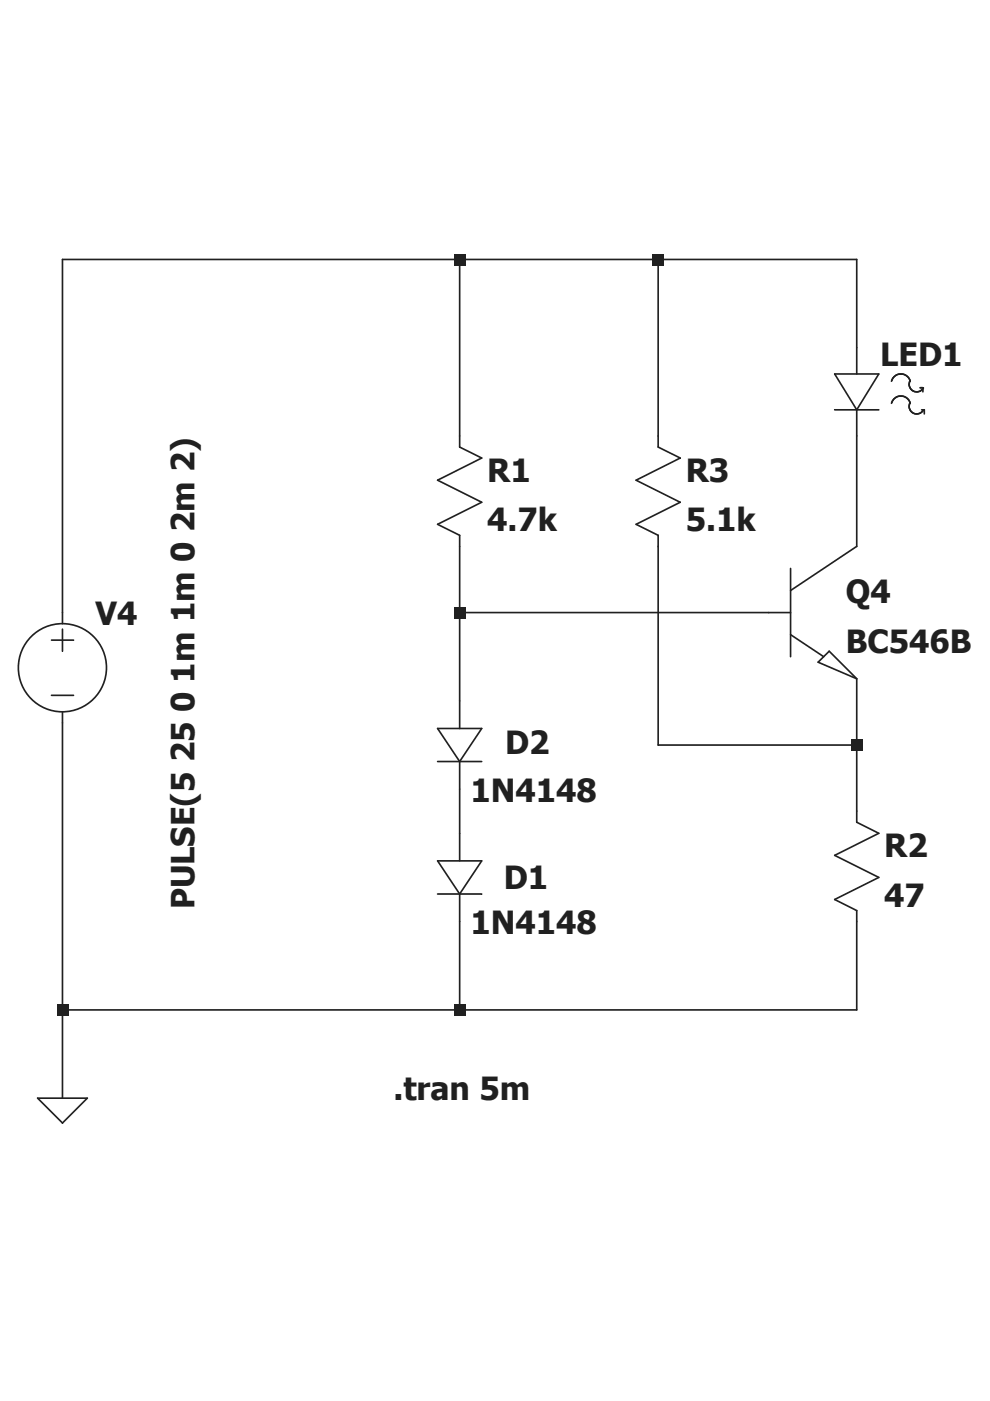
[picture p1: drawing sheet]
Version 4
SHEET 1 1400 1100
WIRE 320 432 32 432
WIRE 464 432 320 432
WIRE 608 432 464 432
WIRE 608 496 608 432
WIRE 320 560 320 432
WIRE 464 560 464 432
WIRE 608 640 608 560
WIRE 32 688 32 432
WIRE 320 688 320 640
WIRE 544 688 320 688
WIRE 320 752 320 688
WIRE 464 784 464 640
WIRE 608 784 608 736
WIRE 608 784 464 784
WIRE 608 832 608 784
WIRE 320 848 320 816
WIRE 32 976 32 768
WIRE 320 976 320 912
WIRE 320 976 32 976
WIRE 608 976 608 912
WIRE 608 976 320 976
WIRE 32 1040 32 976
FLAG 32 1040 0
SYMBOL voltage 32 672 R0
WINDOW 123 0 0 Left 0
WINDOW 39 0 0 Left 0
WINDOW 3 87 -111 VRight 2
SYMATTR Value PULSE(5 25 0 1m 1m 0 2m 2)
SYMATTR InstName V4
SYMBOL npn 544 640 R0
SYMATTR InstName Q4
SYMATTR Value BC546B
SYMBOL Contrib\\Wurth\\Optoelectronics\\LightingLED\\WL-SWTP 608 544 R0
WINDOW 38 17 15 Invisible 2
SYMATTR InstName LED1
SYMBOL diode 304 752 R0
WINDOW 0 49 29 Left 2
SYMATTR InstName D2
SYMATTR Value 1N4148
SYMBOL diode 304 848 R0
WINDOW 0 48 31 Left 2
SYMATTR InstName D1
SYMATTR Value 1N4148
SYMBOL res 304 544 R0
SYMATTR InstName R1
SYMATTR Value 4.7k
SYMBOL res 592 816 R0
SYMATTR InstName R2
SYMATTR Value 47
SYMBOL res 448 544 R0
SYMATTR InstName R3
SYMATTR Value 5.1k
TEXT 272 1032 Left 2 !.tran 5m
